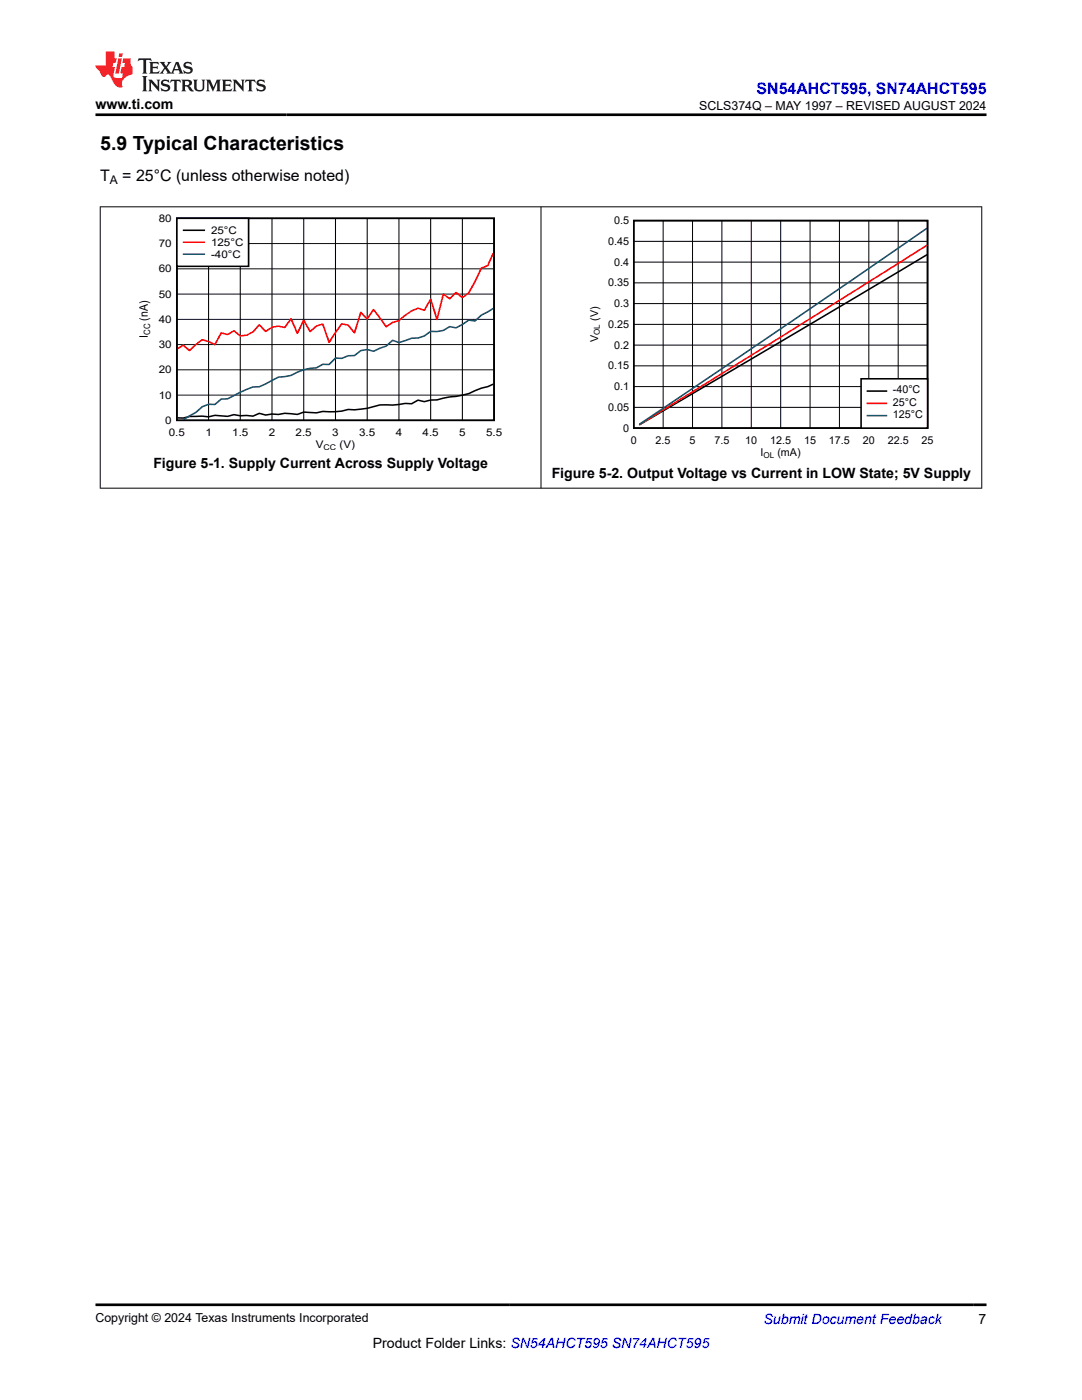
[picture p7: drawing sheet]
<svg xmlns="http://www.w3.org/2000/svg" width="216mm" height="279mm" viewBox="0 0 216 279" stroke-linecap="round" stroke-linejoin="round" font-family="sans-serif">
<path d="M35.3 43.6h63.3v40.3h-63.3zM98.4 76.7l-1.1 .5-2.5 .8a12.9 12.9 0 0 1-5.1 1.2l-2.5 .6h-1.3l-1.2 .4-1.3-.3-1.3 .7-1.2-.1a18.1 18.1 0 0 1-5.1 .3 15.8 15.8 0 0 1-6.3 .9 13.1 13.1 0 0 1-5.1 .4l-1.3 .3-2.5-.2-1.3 .5-2.5-.2-1.3 .2-1.2-.1-1.3 .2-1.3-.3-1.2 .5h-2.6l-1.2-.2-1.3 .3-2.5-.2-1.3 .3a15.5 15.5 0 0 0-5 .2h-1.2" fill="none" stroke="#000" stroke-width=".32"/>
<g fill="none" stroke="#000" stroke-width=".2">
<path d="M35.3 58.7h63.3M35.3 53.7h63.3M35.3 48.6h63.3M41.6 43.6v40.3M47.9 43.6v40.3M54.3 43.6v40.3M60.6 43.6v40.3M66.9 43.6v40.3M73.3 43.6v40.3M79.6 43.6v40.3M85.9 43.6v40.3M92.3 43.6v40.3"/>
<path d="M35.3 78.9h63.3M35.3 73.8h63.3M35.3 68.8h63.3M35.3 63.7h63.3"/>
</g>
<path d="M98.4 50.5l-1.1 2.5-1.2 .5-2.6 5-1.2 .9-1.3-1-1.3 1.2-1.2-.9-1.3 5.1-1.3-4.1-1.2 2.2-1.3-.4-1.3 .5-2.5 2-1.3 .4-1.2 .8-2.6-3.4-1.2 1.9-1.3-1.4-1.3 4.1-1.2-1.5-1.3-.3-2.5 3.7-1.3-3.6-1.3 .4-1.2 1.1-1.3-2.3-1.3 2.6-1.2-2.9-1.3 1.8-1.3-.3-1.2 .2-1.3 .8-1.3-1.3-1.2 1.4-1.3 .7-1.3 .1-1.2-1-1.3 .8-1.3-.4-1.2 2.4-1.3-.6-1.3-.4-2.5 2.2-1.2-1.1-1.2 .7" fill="none" stroke="#f00" stroke-width=".32"/>
<path d="M98.4 61.6l-2.3 1.3-1.3 1.2-1.3-.2-2.5 1.5-1.3-.2-1.2 .7-1.3 .3-1.3-.1-1.2 1-1.3 .4h-1.3l-2.5 .9-1.3-.5-1.2 1.2-2.6 1-1.2-.3-1.3 .2-1.3 1h-1.2l-1.3 .5h-1.3l-1.2 1.2h-1.3l-1.3 .7a9.9 9.9 0 0 0-5 1.5l-2.6 .4-3.8 1.9h-1.2l-2.6 1.1-2.5 1.3h-1.3l-1.2 1.1h-1.3l-1.3 .5-1.2 1.1-2.5 1.4" fill="none" stroke="#156" stroke-width=".32"/>
<path d="M35.3 43.6h14.3v9.6h-14.3z" fill-rule="evenodd" fill="#fff"/>
<path d="M35.3 43.6h14.3v9.6h-14.3zM36.6 46h4.1" fill="none" stroke="#000" stroke-width=".32"/>
<path d="M36.6 48.3h4.1" fill="none" stroke="#f00" stroke-width=".32"/>
<path d="M36.6 50.7h4.1" fill="none" stroke="#156" stroke-width=".32"/>
<path d="M126.5 44h58.6v41.4h-58.6zM184.9 50.9l-57.3 33.9" fill="none" stroke="#000" stroke-width=".31"/>
<g fill="none" stroke="#000" stroke-width=".2">
<path d="M126.5 56.5h58.6M126.5 52.3h58.6M126.5 48.2h58.6M132.3 44v41.4M138.2 44v41.4M144 44v41.4M149.9 44v41.4M155.8 44v41.4M161.6 44v41.4M167.5 44v41.4M173.4 44v41.4M179.2 44v41.4"/>
<path d="M126.5 77.2h58.6M126.5 73h58.6M126.5 68.9h58.6M126.5 64.7h58.6M126.5 60.6h58.6M126.5 81.3h58.6"/>
</g>
<path d="M184.9 49l-57.3 35.7" fill="none" stroke="#f00" stroke-width=".31"/>
<path d="M184.9 45.6l-26.8 18.4-30.5 20.6" fill="none" stroke="#105465" stroke-width=".31"/>
<path d="M171.8 75.6h13.3v9.8h-13.3z" fill-rule="evenodd" fill="#fff"/>
<path d="M171.8 75.6h13.3v9.8h-13.3zM173.1 78h3.8" fill="none" stroke="#000" stroke-width=".31"/>
<path d="M173.1 80.5h3.8" fill="none" stroke="#f00" stroke-width=".31"/>
<path d="M173.1 82.9h3.8" fill="none" stroke="#105465" stroke-width=".31"/>
<path d="M19.9 41.3h176.1M20 41.2v56.3M107.9 41.2v56.3M195.9 41.2v56.3M19.9 97.4h176.1" fill="none" stroke="#000" stroke-width=".2"/>
<path d="M27.7 11.6l-.2 .6 .5-.2h.6v.1v2.2l-.2 .4h1l-.2-.4v-2.2v-.1h.5l.5 .2-.1-.6zM29.8 12.4l.2 .3v1.6l-.2 .4h1.9l.1-.6a1.08 1.08 0 0 1-1.3 .2v-.7h.6l.4 .2v-.7l-.4 .2h-.6v-.5l.2-.2a1 1 0 0 1 1 .3l-.1-.5zM31.8 12.4l1 1.1-1 1.2h.9l-.2-.2 .4-.8 .5 .8-.2 .2h1.6l-.2-.2 .1-.5h1l.1 .5-.1 .2h.9l-.2-.4-.8-1.9h-.5l-1 2.1-.8-1.1 .9-1h-.8l.2 .2-.5 .6-.3-.6 .1-.2zM35.2 12.8l.4 1h-.8zM36.8 12.5a.65 .65 0 0 0-.2 .7 .65 .65 0 0 0 .6 .5l.7 .1 .1 .3a.79 .79 0 0 1-.7 .4 .79 .79 0 0 1-.7-.5l.1 .7 .2-.1a.93 .93 0 0 0 1.1 0 .93 .93 0 0 0 .4-.9 1.46 1.46 0 0 0-1.2-.6l-.1-.3a1.09 1.09 0 0 1 1.2 .2l-.2-.6-.1 .1-.6-.2zM28.4 15.2l.2 .4v2.2l-.2 .4h1l-.2-.4v-2.2l.2-.4zM29.6 15.9l.2 .4v1.5l-.2 .4h.8l-.3-.4v-1.3l1.7 1.8v-2l.2-.4h-.8l.2 .2 .1 1.1-1.2-1.3zM32.3 16a.65 .65 0 0 0-.2 .8 .65 .65 0 0 0 .7 .4l.6 .2 .1 .2a.79 .79 0 0 1-.7 .4 .79 .79 0 0 1-.7-.5l.1 .7 .2-.1a.93 .93 0 0 0 1.1 .1 .93 .93 0 0 0 .4-1 1.46 1.46 0 0 0-1.2-.5l-.1-.4a1.09 1.09 0 0 1 1.2 .2l-.2-.6-.1 .1-.6-.1zM34.1 15.9l-.1 .6a.63 .63 0 0 1 .7-.3l.1 1.6-.3 .4h1l-.2-.4v-1.6a.66 .66 0 0 1 .8 .3l-.1-.6zM36.2 15.9l.2 .4v1.5l-.2 .4h.9l-.2-.2v-.7h.5l.1 .2a.79 .79 0 0 0 1.2 .6l-1-.9a.61 .61 0 0 0 .6-.6 .61 .61 0 0 0-.5-.7zM36.9 16.2h.2a.47 .47 0 0 1 .5 .1 .47 .47 0 0 1 .1 .5l-.2 .1-.6 .1zM38.5 15.9l.2 .2a2.27 2.27 0 0 0 .4 2 1.04 1.04 0 0 0 1.7-.7v-1.3l.2-.2h-.8l.2 .4v1.1a.6 .6 0 0 1-.6 .6 .6 .6 0 0 1-.6-.6v-1.1l.3-.4zM41.1 15.9l.2 .4v1.5l-.2 .4h.7l-.2-.4v-1.4l.9 1.9 .8-1.9v1.4l-.2 .4h1l-.3-.4v-1.5l.3-.4h-.8l-.7 1.5-.7-1.5zM44.3 15.9l.2 .4v1.5l-.2 .4h1.9l.1-.6a1.09 1.09 0 0 1-1.3 .2v-.7h.6l.4 .2v-.6l-.4 .2h-.6v-.6l.2-.1a1.01 1.01 0 0 1 1 .3l-.1-.6zM46.4 15.9l.3 .4v1.5l-.3 .4h.8l-.2-.4v-1.3l1.6 1.8v-2l.2-.4h-.7l.2 .2v1.1l-1.2-1.3zM49 15.9l-.1 .6a.63 .63 0 0 1 .8-.3v1.6l-.3 .4h1l-.2-.4v-1.6a.66 .66 0 0 1 .8 .3l-.1-.6zM51.4 16a.65 .65 0 0 0-.2 .8 .65 .65 0 0 0 .6 .4l.6 .2 .2 .2a.79 .79 0 0 1-.8 .4 .79 .79 0 0 1-.6-.5l.1 .7 .2-.1a.93 .93 0 0 0 1 .1 .93 .93 0 0 0 .5-1 1.46 1.46 0 0 0-1.3-.5l-.1-.4a1.09 1.09 0 0 1 1.3 .2l-.2-.6-.2 .1-.5-.1z" fill="#231f20"/>
<path d="M21.1 10.3v2.7h-2.1l.1 .4 .9 1a.95 .95 0 0 0 .9 .9 .59 .59 0 0 1 .6-.4 .59 .59 0 0 1 .5 .3l.4 .8a1.59 1.59 0 0 0 2.1 1.4 1.61 1.61 0 0 1 1-2.3l1-.3-.1-1.5a1.59 1.59 0 0 1-.4-1.7h-1.4l-.2 .9h.5l-.1 .9h-.5l-.2 .9v.3l.4 .1-.2 .9h-.6a.73 .73 0 0 1-1.1-.7l.3-1.5h-.5l.2-.9h.5l.2-.9h-.5v-1.3zM23.6 11.6l-.6 3.1h.7l.6-3.1zM23.8 10.7l-.1 .6h.7l.1-.6z" fill="#ed1c24"/>
<path d="M19 22.9h177.8M19 260.4h177.8" fill="none" stroke="#000" stroke-width=".53"/>
<text font-size="3.9" x="20" y="29.9">5.9 Typical Characteristics</text>
<text font-size="3.2" fill="#00f" x="151" y="18.7">SN54AHCT595, SN74AHCT595</text>
<g font-size="3.2">
<text x="20" y="36.1">T</text>
<text x="24.4" y="36.1">= 25°C (unless otherwise noted)</text>
</g>
<g font-size="2.8">
<text x="19" y="21.8">www.ti.com</text>
<text x="30.6" y="93.4">Figure 5-1. Supply Current Across Supply Voltage</text>
<text x="110.1" y="95.4">Figure 5-2. Output Voltage vs Current in LOW State; 5V Supply</text>
<text x="74.4" y="269">Product Folder Links: SN54AHCT595 SN74AHCT595</text>
<text x="195.3" y="264.2">7</text>
</g>
<text font-size="2.8" fill="#00f" x="152.4" y="264.2">Submit Document Feedback</text>
<g font-size="2.5">
<text x="139.5" y="21.9">SCLS374Q – MAY 1997 – REVISED AUGUST 2024</text>
<text x="19" y="263.9">Copyright © 2024 Texas Instruments Incorporated</text>
</g>
<text font-size="2.4" x="21.9" y="36.7">A</text>
<g font-size="2.3">
<text x="29.5" y="64" transform="rotate(-90 29.5 64)">(nA)</text>
<text x="29.5" y="67.4" transform="rotate(-90 29.5 67.4)">I</text>
</g>
<g font-size="2.1">
<text x="31.7" y="44.3">80</text>
<text x="42.1" y="46.7">25°C</text>
<text x="122.5" y="44.7">0.5</text>
<text x="31.7" y="49.3">70</text>
<text x="42.1" y="49.1">125°C</text>
<text x="42.1" y="51.5">-40°C</text>
<text x="121.3" y="48.9">0.45</text>
<text x="122.5" y="53">0.4</text>
<text x="31.7" y="59.4">50</text>
<text x="31.7" y="54.3">60</text>
<text x="121.3" y="57.2">0.35</text>
<text x="31.7" y="64.4">40</text>
<text x="119.3" y="64.1" transform="rotate(-90 119.3 64.1)">(V)</text>
<text x="121.3" y="65.5">0.25</text>
<text x="122.5" y="61.3">0.3</text>
<text x="31.7" y="69.5">30</text>
<text x="119.3" y="68.2" transform="rotate(-90 119.3 68.2)">V</text>
<text x="122.5" y="69.6">0.2</text>
<text x="31.7" y="74.5">20</text>
<text x="121.3" y="73.7">0.15</text>
<text x="122.5" y="77.9">0.1</text>
<text x="31.7" y="79.5">10</text>
<text x="121.3" y="82">0.05</text>
<text x="178.1" y="78.5">-40°C</text>
<text x="178.1" y="81">25°C</text>
<text x="178.1" y="83.4">125°C</text>
<text x="33" y="84.6">0</text>
<text x="33.7" y="87">0.5</text>
<text x="41" y="87">1</text>
<text x="46.3" y="87">1.5</text>
<text x="53.6" y="87">2</text>
<text x="59" y="87">2.5</text>
<text x="63" y="89.4">V</text>
<text x="66.3" y="87">3</text>
<text x="67.7" y="89.4">(V)</text>
<text x="71.7" y="87">3.5</text>
<text x="79" y="87">4</text>
<text x="84.3" y="87">4.5</text>
<text x="91.6" y="87">5</text>
<text x="97" y="87">5.5</text>
<text x="124.3" y="86.2">0</text>
<text x="125.9" y="88.6">0</text>
<text x="130.8" y="88.6">2.5</text>
<text x="137.6" y="88.6">5</text>
<text x="142.6" y="88.6">7.5</text>
<text x="148.7" y="88.6">10</text>
<text x="153.7" y="88.6">12.5</text>
<text x="160.4" y="88.6">15</text>
<text x="165.4" y="88.6">17.5</text>
<text x="172.2" y="88.6">20</text>
<text x="177.1" y="88.6">22.5</text>
<text x="183.9" y="88.6">25</text>
<text x="151.8" y="91.1">I</text>
<text x="155.1" y="91.1">(mA)</text>
</g>
<text font-size="1.7" x="29.9" y="66.8" transform="rotate(-90 29.9 66.8)">CC</text>
<g font-size="1.6">
<text x="119.7" y="66.8" transform="rotate(-90 119.7 66.8)">OL</text>
<text x="64.6" y="89.7">CC</text>
<text x="152.4" y="91.4">OL</text>
</g>
</svg>
